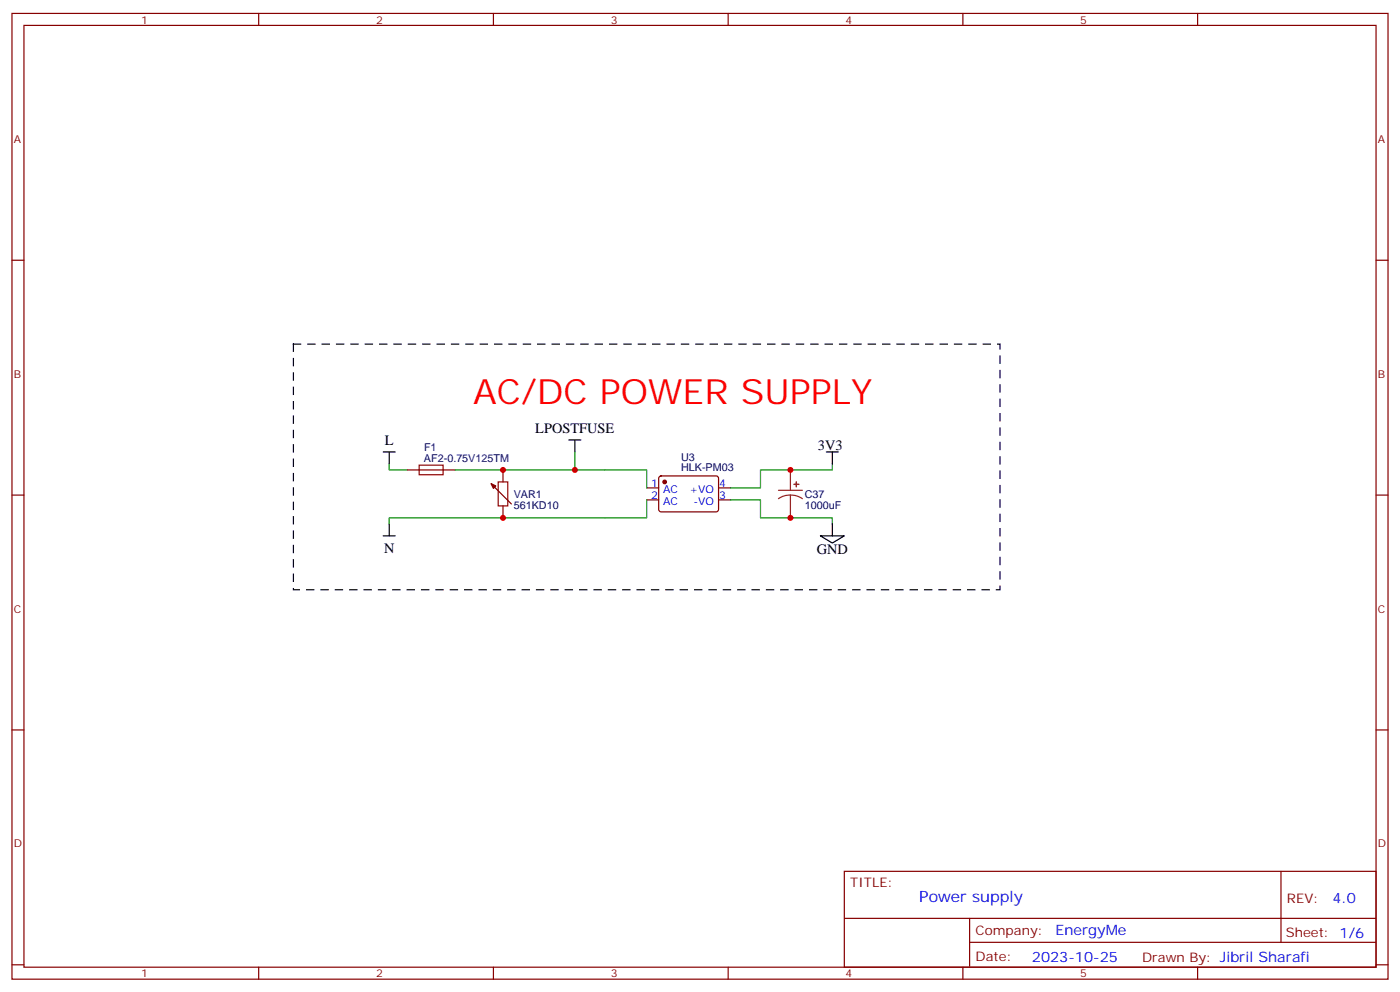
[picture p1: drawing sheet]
<svg xmlns="http://www.w3.org/2000/svg" width="412mm" height="292mm" viewBox="0 0 412 292" stroke-linecap="round" stroke-linejoin="round" font-family="sans-serif">
<g fill="none" stroke="#870000" stroke-width=".35">
<path d="M3.5 4h405.4v284.3h-405.4zM7.1 7.5h398.2v277.3h-398.2zM76.2 4v3.5M145.3 4v3.5M214.5 4v3.5M283.6 4v3.5M352.8 4v3.5M3.5 76.6h3.6M405.3 76.6h3.6M119.9 138.4h14.2M148.2 138.4v3.5M3.5 145.8h3.6"/>
<path d="M145.3 143.1l5.3 5.3M148.2 148.9v3.6M190.5 143.7h3.5M190.5 147.2h3.5M194.3 140.3l.4-.2 16.5 .1 .5 .6-.1 9.5-.6 .4-16.5-.1-.5-.6v-9.2zM211.7 143.7h3.5M211.7 147.2h3.5M405.3 145.8h3.6M3.5 214.9h3.6M405.3 214.9h3.6M248.7 256.5h156.6v28.3h-156.6zM377.3 256.6v20.8"/>
<path d="M248.7 270.4h156.5M285.6 277.4h119.6M285.6 270.4v14.1M3.5 284.1h3.6M76.2 284.8v3.5M145.3 284.8v3.5M214.5 284.8v3.5M283.6 284.8v3.5M352.8 284.8v3.5M405.3 284.1h3.6"/>
</g>
<g fill="#870000" stroke="#870000" stroke-width=".35">
<path d="M144.6 142.4l1.4 .7-.7 .7z"/>
<circle cx="195.8" cy="141.9" r=".53"/>
</g>
<path d="M114.7 136.6v1.8h5.2M134.1 138.4h56.4v5.3M169.3 133.1v5.3M245.2 136.6v1.8h-21.2v5.3h-8.8M190.5 147.2v5.3h-75.8v1.7M215.2 147.2h8.8v5.3h21.2v1.7" fill="none" stroke="#008700" stroke-width=".35"/>
<path d="M112.9 133.1h3.5M114.7 133.1v3.5M167.6 129.5h3.5M169.3 129.5v3.6M243.4 133.1h3.5M245.2 133.1v3.5M112.9 157.8h3.5M114.7 154.2v3.6M241.7 157.8h7l-3.5 2.1zM245.2 154.2v3.6" fill="none" stroke="#000" stroke-width=".35"/>
<path d="M86.4 101.3h208.2v72.3h-208.2z" fill="none" stroke="#000" stroke-width=".35" stroke-dasharray="2.1 2.1"/>
<path d="M123.5 136.9h7v2.9h-7zM146.8 141.9h2.8v7h-2.8z" fill="none" stroke="#a10000" stroke-width=".35"/>
<g fill="#8c2424" stroke="#8c2424" stroke-width=".35">
<path d="M234.6 141.9v1.4z"/>
<path d="M233.9 142.6h1.4z"/>
</g>
<path d="M232.8 138.4v6M229.3 144.4h7.1M232.8 145.8l1.9 .2 1.7 .8M232.8 145.8l-1.8 .2-1.7 .8M232.8 145.8v6.7" fill="none" stroke="#8c2424" stroke-width=".35"/>
<g fill="#c00">
<circle cx="148.2" cy="152.5" r=".88"/>
<circle cx="148.2" cy="138.4" r=".88"/>
<circle cx="169.3" cy="138.4" r=".88"/>
<circle cx="232.8" cy="152.5" r=".88"/>
<circle cx="232.8" cy="138.4" r=".88"/>
</g>
<text font-size="10.2" fill="#f00" x="139.3" y="119">AC/DC POWER SUPPLY</text>
<text font-size="4.6" fill="#00f" x="270.8" y="265.6">Power supply</text>
<g font-size="4.2">
<text x="113.4" y="131">L</text>
<text x="157.7" y="127.5">LPOSTFUSE</text>
<text x="240.9" y="132.4">3V3</text>
<text x="113.2" y="162.7">N</text>
<text x="240.6" y="163.1">GND</text>
</g>
<g font-size="4.2" fill="#00f">
<text x="392.5" y="265.8">4.0</text>
<text x="310.9" y="275.4">EnergyMe</text>
<text x="304" y="283.2">2023-10-25</text>
</g>
<g font-size="3.9" fill="#800">
<text x="250.5" y="261.1">TITLE:</text>
<text x="379.1" y="265.8">REV:</text>
<text x="287.4" y="275.3">Company:</text>
<text x="378.7" y="275.9">Sheet: 1/6</text>
<text x="287.4" y="283">Date:</text>
<text x="336.4" y="283.1">Drawn By: Jibril Sharafi</text>
</g>
<g font-size="3.2" fill="#800">
<text x="41.6" y="6.9">1</text>
<text x="110.8" y="6.9">2</text>
<text x="179.9" y="6.9">3</text>
<text x="249.1" y="6.9">4</text>
<text x="318.2" y="6.9">5</text>
<text x="4.1" y="42.1">A</text>
<text x="405.9" y="42.1">A</text>
<text x="4.1" y="111.2">B</text>
<text x="405.9" y="111.2">B</text>
<text x="4.1" y="180.3">C</text>
<text x="405.9" y="180.3">C</text>
<text x="4.1" y="249.5">D</text>
<text x="405.9" y="249.5">D</text>
<text x="41.6" y="287.8">1</text>
<text x="110.8" y="287.8">2</text>
<text x="179.9" y="287.8">3</text>
<text x="249.1" y="287.8">4</text>
<text x="318.2" y="287.8">5</text>
</g>
<g font-size="3.2" fill="#000080">
<text x="124.9" y="135.9">AF2-0.75V125TM</text>
<text x="124.9" y="132.8">F1</text>
<text x="200.6" y="135.6">U3</text>
<text x="200.6" y="138.8">HLK-PM03</text>
<text x="151.3" y="149.7">561KD10</text>
<text x="151.3" y="146.5">VAR1</text>
<text x="237.1" y="149.7">1000uF</text>
<text x="237.1" y="146.5">C37</text>
</g>
<g font-size="3.2" fill="#00f">
<text x="191.8" y="143.3">1</text>
<text x="211.8" y="143.3">4</text>
<text x="191.8" y="146.8">2</text>
<text x="195.3" y="148.6">AC</text>
<text x="195.3" y="145.1">AC</text>
<text x="203.1" y="145.1">+VO</text>
<text x="204.3" y="148.6">-VO</text>
<text x="211.8" y="146.8">3</text>
</g>
</svg>
